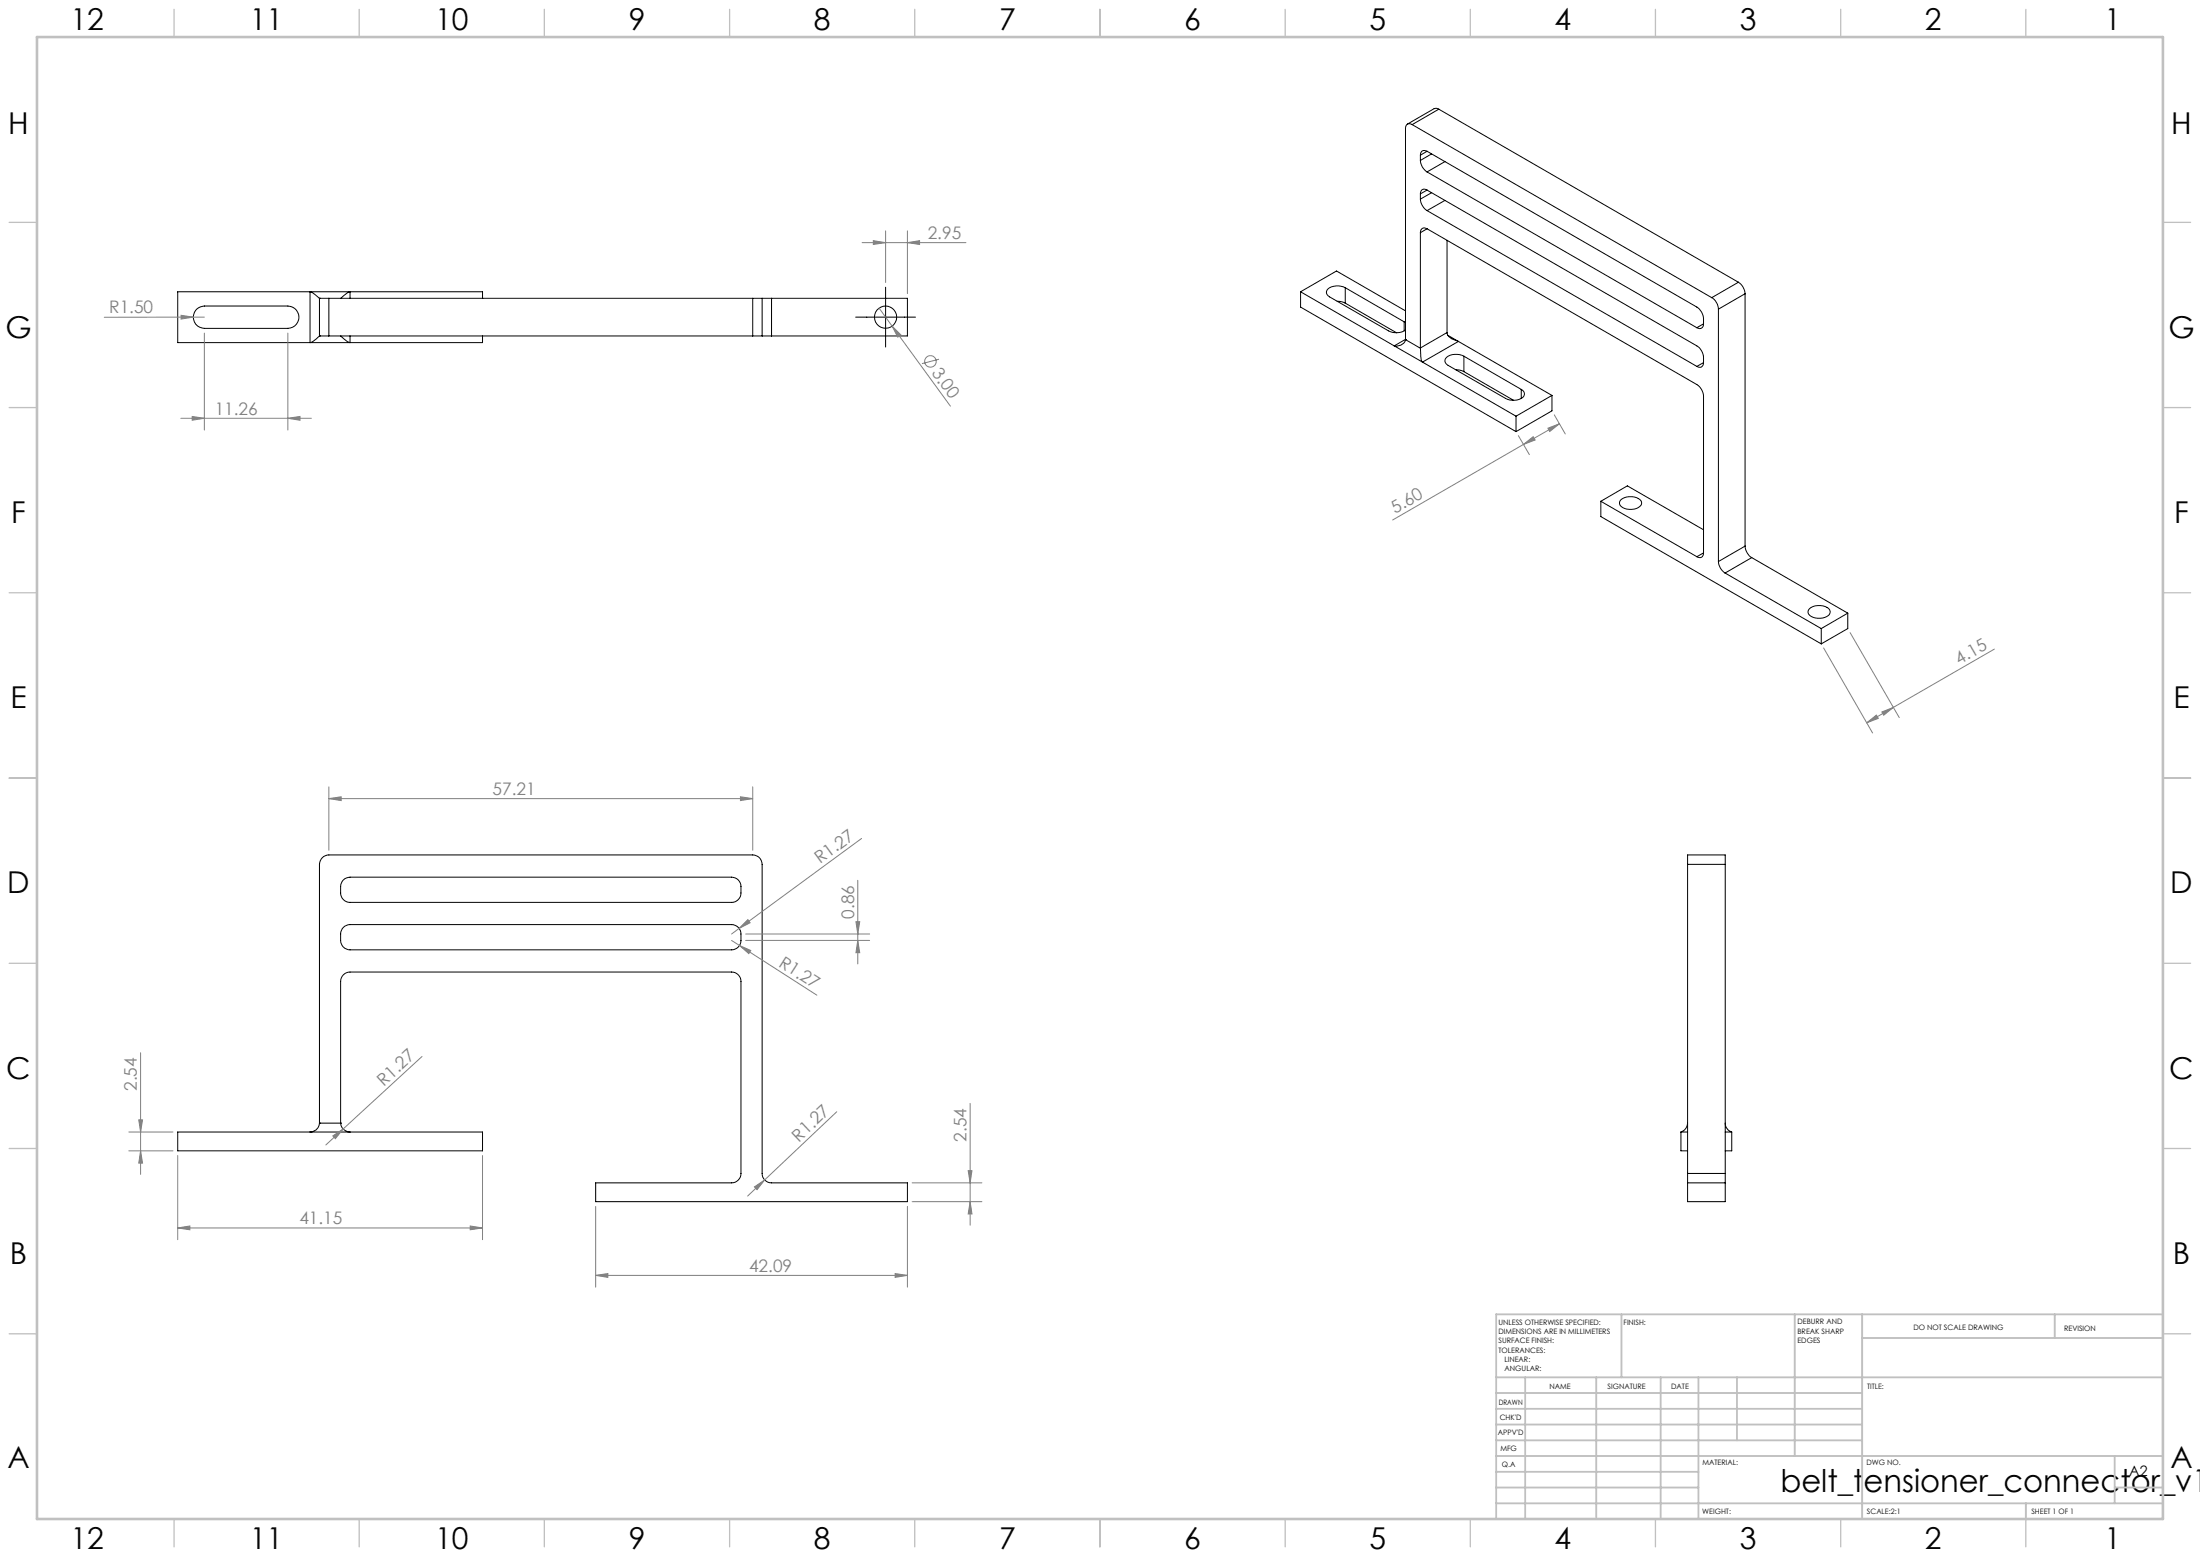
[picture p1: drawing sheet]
<svg xmlns="http://www.w3.org/2000/svg" width="594mm" height="420mm" viewBox="0 0 594 420" stroke-linecap="round" stroke-linejoin="round" font-family="sans-serif">
<g fill="none" stroke="#000" stroke-width=".27">
<path d="M381.3 33.6a1.09 1.09 0 0 0-1.3-.1 1.09 1.09 0 0 0-.5 1.2v56.9M381.3 33.6l80.9 46.7M388.5 29.5l-.7-.3-.6 .1-7.2 4.2M388.5 29.5l-7.2 4.1M388.5 29.5l80.9 46.7M383.5 43.3a4 4 0 0 0 1.8 3.1M383.5 53.7a4 4 0 0 0 1.8 3.2M383.5 41.9v1.4M383.5 52.3v1.4M385.3 40.8l72.9 42.1a4.3 4.3 0 0 1 1.8 4.5M385.3 40.8a1.11 1.11 0 0 0-1.3-.1 1.11 1.11 0 0 0-.5 1.2M385.3 51.3l72.9 42.1a4.3 4.3 0 0 1 1.8 4.5"/>
<path d="M385.3 51.3a1.09 1.09 0 0 0-1.3-.1 1.09 1.09 0 0 0-.5 1.1M385.3 46.4l72.9 42.1M385.3 56.9l72.9 42M385.3 40.8l-1.8 1.1M385.3 51.3l-1.8 1M386.5 41.5l-3 1.8M386.5 52l-3 1.7M390.1 43.6l-4.8 2.8M390.1 54.1l-4.8 2.8M239.1 77.5v16.2M351.2 78.8l25.2 14.6M351.2 78.8l9.7-5.7 18.6 10.8"/>
<path d="M351.2 78.8v4.1l58.1 33.6M363.2 77.7a4.2 4.2 0 0 0-4.9 .6 1.26 1.26 0 0 0 .7 1.8l15.9 9.2a4.6 4.6 0 0 0 4.6-.2M363.2 77.7l15.9 9.2M363.2 77.7v4.1M383.5 62.8v31.1M385.3 61.8l72.9 42a4 4 0 0 1 1.8 3.1v42.3M385.3 61.8a1.11 1.11 0 0 0-1.3-.2 1.11 1.11 0 0 0-.5 1.2M385.3 61.8l-1.8 1M390.7 64.9v24.9M469.4 76.2a4 4 0 0 1 1.8 3.1M469.4 76.2l-7.2 4.1M471.2 79.3l-7.2 4.1"/>
<path d="M471.2 79.3v68.1M52.8 83.7a3.3 3.3 0 0 1 2.4-1.1h22.5a3 3 0 0 1 3 3 3 3 0 0 1-3 3h-22.5a3 3 0 0 1-2.7-1.7 3 3 0 0 1 .3-3.2zM86.3 90.7h2.5M86.3 80.5h2.5M86.3 80.5l-.4-.3a4 4 0 0 0-2.2-1.4v13.7a4.6 4.6 0 0 0 2.4-1.7l.2-.1M86.3 90.7h.1M86.3 80.5h.1M86.3 80.5v10.2M88.8 80.5v10.2M88.8 80.5h114.4M88.8 90.7h114.4M92 80.5l.4-.3a4 4 0 0 1 2.1-1.4v1.7"/>
<path d="M92 90.7l.4 .3a4.1 4.1 0 0 0 2.1 1.5v-1.8M130.3 80.5v-1.7h-82.3v13.7h82.3v-1.8M203.2 90.7h2.6M203.2 80.5h2.6M203.2 80.5v10.2M205.8 90.7h2.5M205.8 80.5h2.5M205.8 80.5v10.2M208.3 80.5h36.7v10.2h-36.7M208.3 80.5v10.2M231 85.6h16.2M361 81.3l1.1 .1 1.1 .4"/>
<path d="M363.2 81.8l13.9 8M376.4 93.4l7.7 4.3M379.1 86.9l.4 .2M379.1 86.9v2.4M379.5 91.7h.1M379.5 91.6v.1M379.5 91.7a2.52 2.52 0 0 1-3.1 1.7M379.5 91.7l4 2.3M379.5 91.6l-3.1 1.8M383.5 93.9v.1M383.5 94h.1M383.5 94l.1 1.3a2.66 2.66 0 0 0 .5 2.4"/>
<path d="M384.1 97.7l25.2 14.6M390.7 89.8a2.95 2.95 0 0 0 2.8 2.2l.3 .2-9.7 5.5M390.7 89.8l-7.2 4.1M390.9 90.5l28.1 16.2M393.1 99.8l1 .1 1.2 .4M395.3 96.1a4.2 4.2 0 0 0-5 .7 1.27 1.27 0 0 0 .7 1.8l15.5 8.9a4.2 4.2 0 0 0 4.9-.6 1.26 1.26 0 0 0-.7-1.8M395.3 96.1l15.4 9M395.3 96.1v4.2M460 87.4a1.11 1.11 0 0 1-.6 1.2 1.11 1.11 0 0 1-1.2-.1M460 97.9a1.09 1.09 0 0 1-.6 1.1 1.09 1.09 0 0 1-1.2-.1M460 87.4l-1.8 1.1M460 97.9l-1.8 1"/>
<path d="M462.2 80.3a4 4 0 0 1 1.8 3.1M464 83.4v68.2M395.3 100.3l13.4 7.8M409.3 112.3v4.2M410.7 105.1v2.4M419 106.7l-9.7 5.6M419 106.7v4.2l-9.7 5.6M432.2 135.3v4.1l59.5 34.4M432.2 135.3l26 15M432.2 135.3l7.2-4.2 20.6 11.9M437.7 134.8a4.3 4.3 0 0 1 5.4 .4 1.47 1.47 0 0 1-1.2 2 4.1 4.1 0 0 1-4.5-.8 1.2 1.2 0 0 1 .3-1.6zM460 149.2a1.09 1.09 0 0 1-.6 1.2 1.09 1.09 0 0 1-1.2-.1"/>
<path d="M460 149.2l-1.8 1.1M464 151.6a4 4 0 0 0 1.8 3.1M465.8 154.7l25.9 15M471.2 147.4a4 4 0 0 0 1.8 3.1M471.2 147.4l-7.2 4.2M473 150.5l-7.2 4.2M473 150.5l25.9 15M488.6 164.2a4.2 4.2 0 0 1 5.4 .4 1.47 1.47 0 0 1-1.2 2 4.1 4.1 0 0 1-4.5-.8 1.16 1.16 0 0 1 .3-1.6zM491.7 169.7v4.1M498.9 165.5l-7.2 4.2M498.9 165.5v4.2l-7.2 4.1M92.7 237.5l.9-.5 .9-.2h103a2.53 2.53 0 0 1 2.6 2.5 3.9 3.9 0 0 1-.8 3.5 2.33 2.33 0 0 1-1.8 .8h-103a2.53 2.53 0 0 1-2.5-2.6 3.9 3.9 0 0 1 .7-3.5z"/>
<path d="M455.6 233.3v-2.5h10.2v2.5M455.6 233.3v83.4M455.6 233.3h10.2M465.8 233.3v83.4M92.7 250.3l.9-.5 .9-.2h103a2.53 2.53 0 0 1 2.6 2.5 3.9 3.9 0 0 1-.8 3.5l-.8 .6-1 .2h-103a2.53 2.53 0 0 1-2.5-2.6 3.9 3.9 0 0 1 .7-3.5zM48 305.6h82.3v5h-82.3zM86.3 303.2h.1M86.3 303.2a2.5 2.5 0 0 1-2.6 2.4M86.3 303.2v-69.9a2.59 2.59 0 0 1 2.5-2.5h114.4a2.53 2.53 0 0 1 2.6 2.5v83.4a2.53 2.53 0 0 0 2.5 2.6h36.7v5.1h-84.2v-5.1h36.7a2.53 2.53 0 0 0 2.6-2.6v-51.8a2.53 2.53 0 0 0-2.6-2.5h-103a2.53 2.53 0 0 0-2.5 2.5v38.3M86.3 303.2h5.7M92 303.2h.1M92 303.2a2.56 2.56 0 0 0 2.5 2.4"/>
<path d="M453.8 305.6h1.8M453.8 305.6v5h1.8M455.6 316.7v2.6M455.6 303.2a2.53 2.53 0 0 1-1.8 2.4M455.6 319.3h10.2M455.6 319.3v5.1h10.2v-5.1M455.6 316.7h10.2M465.8 316.7v2.6M465.8 303.2a2.45 2.45 0 0 0 1.8 2.4M465.8 305.6h1.8M467.6 305.6v5h-1.8"/>
<circle cx="239.1" cy="85.6" r="3"/>
</g>
<g fill="none" stroke="#808080" stroke-width=".27">
<path d="M232.8 65.5h28M235.8 65l3.3 .5-3.3 .5zM239.1 62.3v14M245 65.5l3.3-.5v1zM245 62.3v17M48.9 85.1l3.3 .5-3.3 .5zM55.2 89.9v26.2M55.2 85.6h-27M77.7 89.9v26.2M237.3 83.2l3.6 4.8M240.9 88l2.3 2.4-.8 .6zM240.9 88l15.7 21.6"/>
<path d="M253.5 97l-4.6 1.2M48.8 112.9h35.3M51.9 112.4l3.3 .5-3.3 .5zM77.7 112.9l3.3-.5v1zM410 117.6l2.9 5.1M411.3 120l2.6-2.1 .6 .9zM411.3 120l-35.3 20.4M417.9 115.6l3.1-1.2-2.6 2.1zM419.7 112l2.9 5.1M421 114.4l-9.7 5.6M492.4 174.9l13.2 23M499.5 170.8l13.3 22.9"/>
<path d="M538.5 175.2l-27.3 15.7M504 195.1l2.6-2.1 .6 .9zM508.1 192.2l3.1-1.3-2.6 2.2zM511.2 190.9l-7.2 4.2M88.8 215.6l3.3-.5v1zM88.8 212.4v17.1M88.8 215.6h114.4M199.9 215.1l3.3 .5-3.3 .5zM203.2 212.4v17.1M231.6 237.6v22.6M232.6 226.3l-33 24.3M197.5 253.8l2.2 1.4"/>
<path d="M199.6 250.6l2.3-2.4 .6 .9zM199.6 250.6l-2.1 1.5M199.7 255.2l3 1.4-.5 .8zM199.7 255.2l20.9 13.4M201.3 252.1h33.5M201.3 253.8h33.5M231.1 248.8h1l-.5 3.3zM231.6 253.8l.5 3.4h-1zM38 284.1v32.9M113.9 285.2l-21.3 19.5M261.9 297.8v32.9M34.8 305.6h11.9"/>
<path d="M34.8 310.6h11.9M37.5 302.3h1l-.5 3.3zM38 310.6l.5 3.4h-1zM48 311.9v22.7M89.9 306.6l2.7-1.9-2 2.7zM92.6 304.7l-4.6 4.4M130.3 311.9v22.7M225.9 300.1l-24 22.7M246.3 319.3h18.8M261.4 316h1l-.5 3.3zM48 331.5l3.3-.6v1zM48 331.5h82.3"/>
<path d="M127 330.9l3.3 .6-3.3 .4zM160.8 325.6v21.8M203.7 320.4l2.7-1.9-2 2.6zM245 325.6v21.8M246.3 324.4h18.8M261.9 324.4l.5 3.3h-1zM160.8 344.3l3.3-.5v1zM160.8 344.3h84.2M241.7 343.8l3.3 .5-3.3 .5z"/>
<circle cx="251.2" cy="97.6" r="1.57"/>
</g>
<g fill="none" stroke="#c0c0c0" stroke-width=".35">
<path d="M47 2.5v7.5M97 2.5v7.5M147 2.5v7.5M197 2.5v7.5M247 2.5v7.5M297 2.5v7.5M347 2.5v7.5M397 2.5v7.5M447 2.5v7.5M497 2.5v7.5M547 2.5v7.5M2.5 60h7.5"/>
<path d="M584 60h7.5M2.5 110h7.5M584 110h7.5M2.5 160h7.5M584 160h7.5M2.5 210h7.5M584 210h7.5M2.5 260h7.5M584 260h7.5M2.5 310h7.5M584 310h7.5M2.5 360h7.5"/>
<path d="M584 360h7.5M47 410v7.5M97 410v7.5M147 410v7.5M197 410v7.5M247 410v7.5M297 410v7.5M347 410v7.5M397 410v7.5M447 410v7.5M497 410v7.5M547 410v7.5"/>
</g>
<g fill="none" stroke="#c0c0c0" stroke-width=".5">
<path d="M437.8 354.8v17M484.6 354.8v38.2M502.8 354.8v55.2M554.8 354.8v6.4M584 354.8h-180v55.2M404 371.8h180M404 376h98.8M411.8 371.8v38.2M431 371.8v38.2M448.4 371.8v38.2M458.6 371.8v38.2M469 371.8v17"/>
<path d="M502.8 361.2h81.2M404 388.8h98.8M404 384.5h98.8M404 380.3h98.8M404 397.3h54.6M404 393h180M571 393v12.8M404 405.8h180M404 401.5h54.6M547 405.8v4.2M571 401.5h13"/>
</g>
<path d="M10 10h574v400h-574z" fill="none" stroke="#c0c0c0" stroke-width=".7"/>
<g fill="#808080">
<path d="M48.9 85.1l3.3 .5-3.3 .5z"/>
<path d="M199.6 250.6l2.3-2.4 .6 .9z"/>
<path d="M89.9 306.6l2.7-1.9-2 2.7z"/>
<path d="M203.7 320.4l2.7-1.9-2 2.6z"/>
<path d="M240.9 88l2.3 2.4-.8 .6z"/>
<path d="M199.7 255.2l3 1.4-.5 .8z"/>
<path d="M241.7 343.8l3.3 .5-3.3 .5zM160.8 344.3l3.3-.5v1z"/>
<path d="M88.8 215.6l3.3-.5v1zM199.9 215.1l3.3 .5-3.3 .5zM48 331.5l3.3-.6v1zM127 330.9l3.3 .6-3.3 .4zM51.9 112.4l3.3 .5-3.3 .5zM77.7 112.9l3.3-.5v1zM235.8 65l3.3 .5-3.3 .5zM245 65.5l3.3-.5v1z"/>
<path d="M411.3 120l2.6-2.1 .6 .9zM417.9 115.6l3.1-1.2-2.6 2.1z"/>
<path d="M508.1 192.2l3.1-1.3-2.6 2.2zM504 195.1l2.6-2.1 .6 .9z"/>
<path d="M261.4 316h1l-.5 3.3zM261.9 324.4l.5 3.3h-1zM37.5 302.3h1l-.5 3.3zM38 310.6l.5 3.4h-1zM231.1 248.8h1l-.5 3.3zM231.6 253.8l.5 3.4h-1z"/>
</g>
<text font-size="8.5" x="480.7" y="402.7">belt_tensioner_connector_v1</text>
<g font-size="8.1">
<text x="19" y="8">12</text>
<text x="67.5" y="8">11</text>
<text x="117.5" y="8">10</text>
<text x="169.7" y="8">9</text>
<text x="219.7" y="8">8</text>
<text x="269.7" y="8">7</text>
<text x="319.7" y="8">6</text>
<text x="369.7" y="8">5</text>
<text x="419.7" y="8">4</text>
<text x="469.7" y="8">3</text>
<text x="519.7" y="8">2</text>
<text x="568.2" y="8">1</text>
<text x="2.2" y="36.1">H</text>
<text x="586.2" y="36.1">H</text>
<text x="1.5" y="91.1">G</text>
<text x="585.5" y="91.1">G</text>
<text x="3" y="141.1">F</text>
<text x="587" y="141.1">F</text>
<text x="2.8" y="191.1">E</text>
<text x="586.8" y="191.1">E</text>
<text x="2" y="241.1">D</text>
<text x="586" y="241.1">D</text>
<text x="1.7" y="291.1">C</text>
<text x="585.7" y="291.1">C</text>
<text x="2.7" y="341.1">B</text>
<text x="586.7" y="341.1">B</text>
<text x="2" y="396.1">A</text>
<text x="586" y="396.1">A</text>
<text x="19" y="418">12</text>
<text x="67.5" y="418">11</text>
<text x="117.5" y="418">10</text>
<text x="169.7" y="418">9</text>
<text x="219.7" y="418">8</text>
<text x="269.7" y="418">7</text>
<text x="319.7" y="418">6</text>
<text x="369.7" y="418">5</text>
<text x="419.7" y="418">4</text>
<text x="469.7" y="418">3</text>
<text x="519.7" y="418">2</text>
<text x="568.2" y="418">1</text>
</g>
<g font-size="4.7" fill="#808080">
<text x="250.5" y="64.5">2.95</text>
<text x="29.5" y="84.6">R1.50</text>
<text x="251.4" y="100.6" transform="rotate(54 251.4 100.6)">3.00</text>
<text x="58" y="111.9">11.26</text>
<text x="376.7" y="138.8" transform="rotate(-30 376.7 138.8)">5.60</text>
<text x="529" y="179.5" transform="rotate(-30 529 179.5)">4.15</text>
<text x="133" y="214.5">57.21</text>
<text x="221.4" y="233.3" transform="rotate(-36 221.4 233.3)">R1.27</text>
<text x="230.6" y="247.9" transform="rotate(-90 230.6 247.9)">0.86</text>
<text x="210" y="260.7" transform="rotate(33 210 260.7)">R1.27</text>
<text x="103.6" y="293.3" transform="rotate(-43 103.6 293.3)">R1.27</text>
<text x="37" y="294.5" transform="rotate(-90 37 294.5)">2.54</text>
<text x="215.7" y="308.4" transform="rotate(-43 215.7 308.4)">R1.27</text>
<text x="260.9" y="308.2" transform="rotate(-90 260.9 308.2)">2.54</text>
<text x="80.8" y="330.4">41.15</text>
<text x="202.3" y="343.2">42.09</text>
</g>
<text font-size="3.9" x="574.9" y="398.5">A2</text>
<g font-size="2">
<text x="404.6" y="357.6">UNLESS OTHERWISE SPECIFIED:</text>
<text x="438.4" y="357.6">FINISH:</text>
<text x="485.3" y="357.5">DEBURR AND</text>
<text x="485.3" y="360">BREAK SHARP</text>
<text x="516.6" y="359">DO NOT SCALE DRAWING</text>
<text x="557.3" y="359.2">REVISION</text>
<text x="404.6" y="360.1">DIMENSIONS ARE IN MILLIMETERS</text>
<text x="404.6" y="362.6">SURFACE FINISH:</text>
<text x="404.6" y="365.1">TOLERANCES:</text>
<text x="485.3" y="362.5">EDGES</text>
<text x="406.2" y="367.6">LINEAR:</text>
<text x="406.2" y="370.1">ANGULAR:</text>
<text x="418.3" y="375">NAME</text>
<text x="434" y="374.9">SIGNATURE</text>
<text x="451.2" y="374.9">DATE</text>
<text x="504.1" y="374.9">TITLE:</text>
<text x="404.6" y="379.1">DRAWN</text>
<text x="404.9" y="383.3">CHK'D</text>
<text x="404.4" y="387.4">APPV'D</text>
<text x="405.1" y="391.8">MFG</text>
<text x="405.5" y="396">Q.A</text>
<text x="459.6" y="395.5">MATERIAL:</text>
<text x="504" y="395.5">DWG NO.</text>
<text x="459.6" y="408.5">WEIGHT:</text>
<text x="504.1" y="408.6">SCALE:2:1</text>
<text x="548.5" y="408.6">SHEET 1 OF 1</text>
</g>
</svg>
